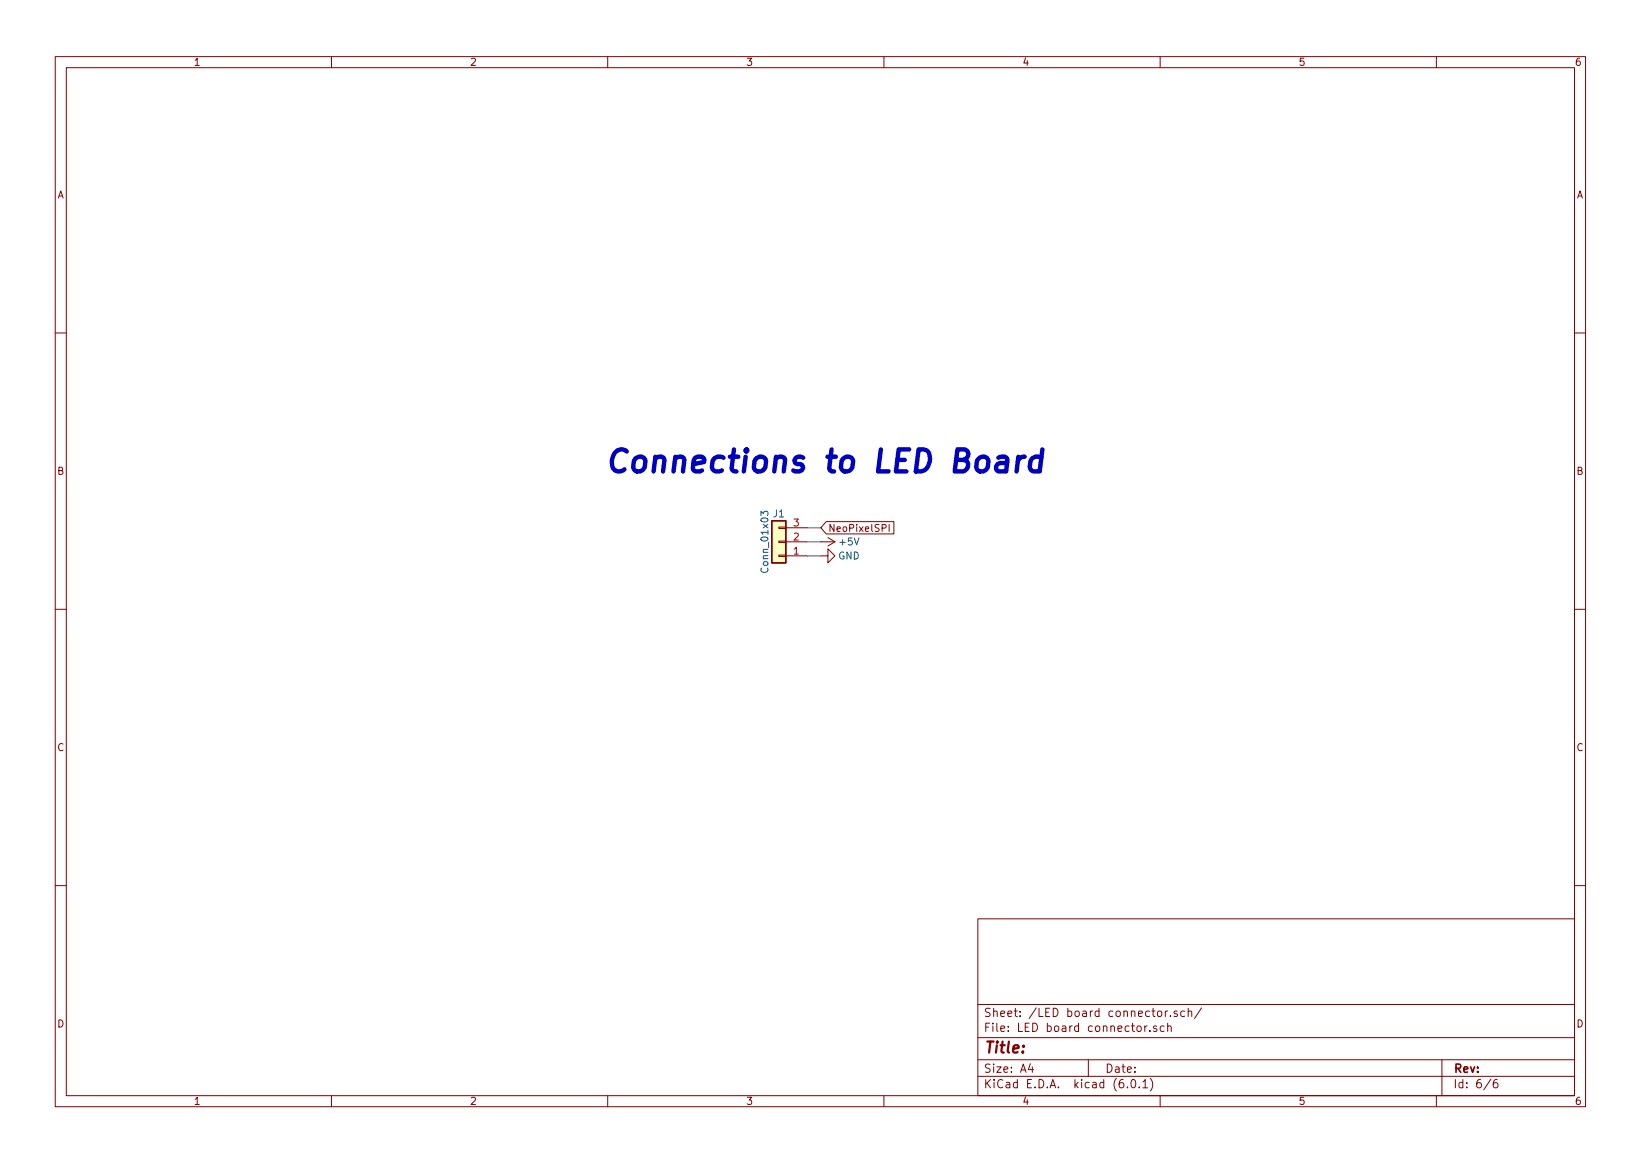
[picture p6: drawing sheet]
<svg xmlns="http://www.w3.org/2000/svg" width="297mm" height="210mm" viewBox="0 0 297 210" stroke-linecap="round" stroke-linejoin="round" font-family="sans-serif">
<g fill="none" stroke="#840000" stroke-width=".18">
<path d="M10 10.2h277v190.1h-277zM12 12.2h273v186.1h-273zM60 10.2v2M110 10.2v2M160 10.2v2M210 10.2v2M260 10.2v2M10 60.2h2M285 60.2h2M141 95.4h1.2v.2h-1.2zM141 97.9h1.2v.3h-1.2zM142.2 98h3.8"/>
<path d="M142.2 95.5h3.8M148.6 98h2.5M149.5 94.4h12.3v2.2h-12.3l-.9-1.1zM149.9 97.3l1.2 .7M151.1 98l-1.2 .8M159.7 95.6l.6-.1 .1-.2-.1-.3-.6-.1v1.3M160.9 94.9v1.3M10 110.2h2M141 100.5h1.2v.2h-1.2zM142.2 100.6h3.8M148.6 100.6h1.3v-1.3l1.2 1.3-1.2 1.2v-1.2M285 110.2h2"/>
<path d="M10 160.2h2M177 166.3h108v32h-108zM285 160.2h2M60 198.3v2M110 198.3v2M160 198.3v2M177 194.8h108M177 191.8h108M177 187.8h108M177 181.8h108M186.5 192.5l-.4 1h1M186.9 193v1"/>
<path d="M197 191.8v3M204.1 196.7v.1M204.9 195.4l.2-.1a.8 .8 0 0 1 .5 .8 .8 .8 0 0 1-.5 .7 1 1 0 0 1-.2-1.4zM206.2 196.7v.1M206.9 195.8l.4-.5v1.5M206.9 196.8h.8M207.2 185.6v1M207.6 185.6l-.2 .1-.2 .2M208.1 186.5v.1M208.2 195.1a1.72 1.72 0 0 1 0 2.3M209.4 185.7l-.4-.1-.2 .2 .1 .3 .5 .1v.4h-.6M209.6 183l.4-.1 .3 .3v.4l-.3 .3h-.4l-.1-.3v-.4z"/>
<path d="M210 198.3v2M210.7 185.7l-.4-.1-.3 .3v.4l.1 .3h.6M210.9 182.9v1M211.4 185.8l.2-.2 .3 .1 .1 .9M211.4 182.9l-.3 .1-.2 .2M211.4 185.1v1.5M211.9 183.8v.1M213.1 183l-.4-.1-.2 .2 .1 .3 .5 .1v.4h-.6M214.4 183l-.4-.1-.3 .3v.4l.2 .3h.5M215.1 183.1l.2-.2 .3 .1 .1 .9M215.1 182.4v1.5M217.5 182.4l-1.3 1.9"/>
<path d="M260 198.3v2M261 191.8v6.5M269.9 195.3l-1.3 1.9M271 195.3a.6 .6 0 0 0-.7 .7v.5l.1 .3h.5l.2-.1 .1-.5-.2-.2-.4-.1-.3 .3"/>
</g>
<path d="M139.7 94.2h2.5v7.6h-2.5z" fill="#ffffc2" stroke="#ffffc2" stroke-width=".18"/>
<path d="M139.7 94.2h2.5v7.6h-2.5z" fill="none" stroke="#840000" stroke-width=".25"/>
<path d="M137.7 93.3v-.8l.5 .4 .1-.3h.6l.1 .1-.1 .6" fill="none" stroke="#006464" stroke-width=".18"/>
<path d="M180.7 82.8l.4-.2h.8l.3 .2 .2 .4-.3 2.1M184.3 82.6l-.3 2.7M185.5 82.6a1.18 1.18 0 0 0-1.3 .8M188.5 82.8a1.31 1.31 0 0 0-2 .6l-.1 1.1 .3 .6 .3 .2h.8l.4-.2M188.7 81.3l-.5 4" fill="none" stroke="#0000c2" stroke-width=".8"/>
<path d="M146 98h2.6M146 95.5h2.6M146 100.6h2.6" fill="none" stroke="#009600" stroke-width=".18"/>
<text font-size="5.6" fill="#0000c2" x="109.2" y="85.5">Connections to LED Board</text>
<text font-size="2.8" fill="#840000" x="178" y="190.6">Title:</text>
<g font-size="2.1" fill="#840000">
<text x="178" y="184">Sheet: /LED board connector.sch/</text>
<text x="178" y="186.7">File: LED board connector.sch</text>
<text x="178" y="196.9">KiCad E.D.A. kicad (6.0.1)</text>
<text x="178" y="194.1">Size: A4</text>
<text x="200" y="194.1">Date:</text>
<text x="263" y="194.1">Rev:</text>
<text x="263" y="196.9">Id: 6/6</text>
</g>
<g font-size="1.8" fill="#840000">
<text x="35" y="11.9">1</text>
<text x="85" y="11.9">2</text>
<text x="135" y="11.9">3</text>
<text x="185" y="11.9">4</text>
<text x="235" y="11.9">5</text>
<text x="285" y="11.9">6</text>
<text x="10.3" y="35.9">A</text>
<text x="285.3" y="35.9">A</text>
<text x="10.3" y="85.9">B</text>
<text x="285.3" y="85.9">B</text>
<text x="149.9" y="96.2">NeoPixelSPI</text>
<text x="10.3" y="135.9">C</text>
<text x="285.3" y="135.9">C</text>
<text x="10.3" y="185.9">D</text>
<text x="285.3" y="185.9">D</text>
<text x="35" y="199.9">1</text>
<text x="85" y="199.9">2</text>
<text x="135" y="199.9">3</text>
<text x="185" y="199.9">4</text>
<text x="235" y="199.9">5</text>
<text x="285" y="199.9">6</text>
</g>
<g font-size="1.8" fill="#006464">
<text x="140" y="93.6">J1</text>
<text x="151.7" y="101.2">GND</text>
<text x="152.1" y="98.7">+5V</text>
<text x="139.1" y="103.2" transform="rotate(-90 139.1 103.2)">Conn_01x03</text>
</g>
<g font-size="1.8" fill="#a90000">
<text x="143.7" y="95.2">3</text>
<text x="143.7" y="100.3">1</text>
<text x="143.7" y="97.8">2</text>
</g>
</svg>
